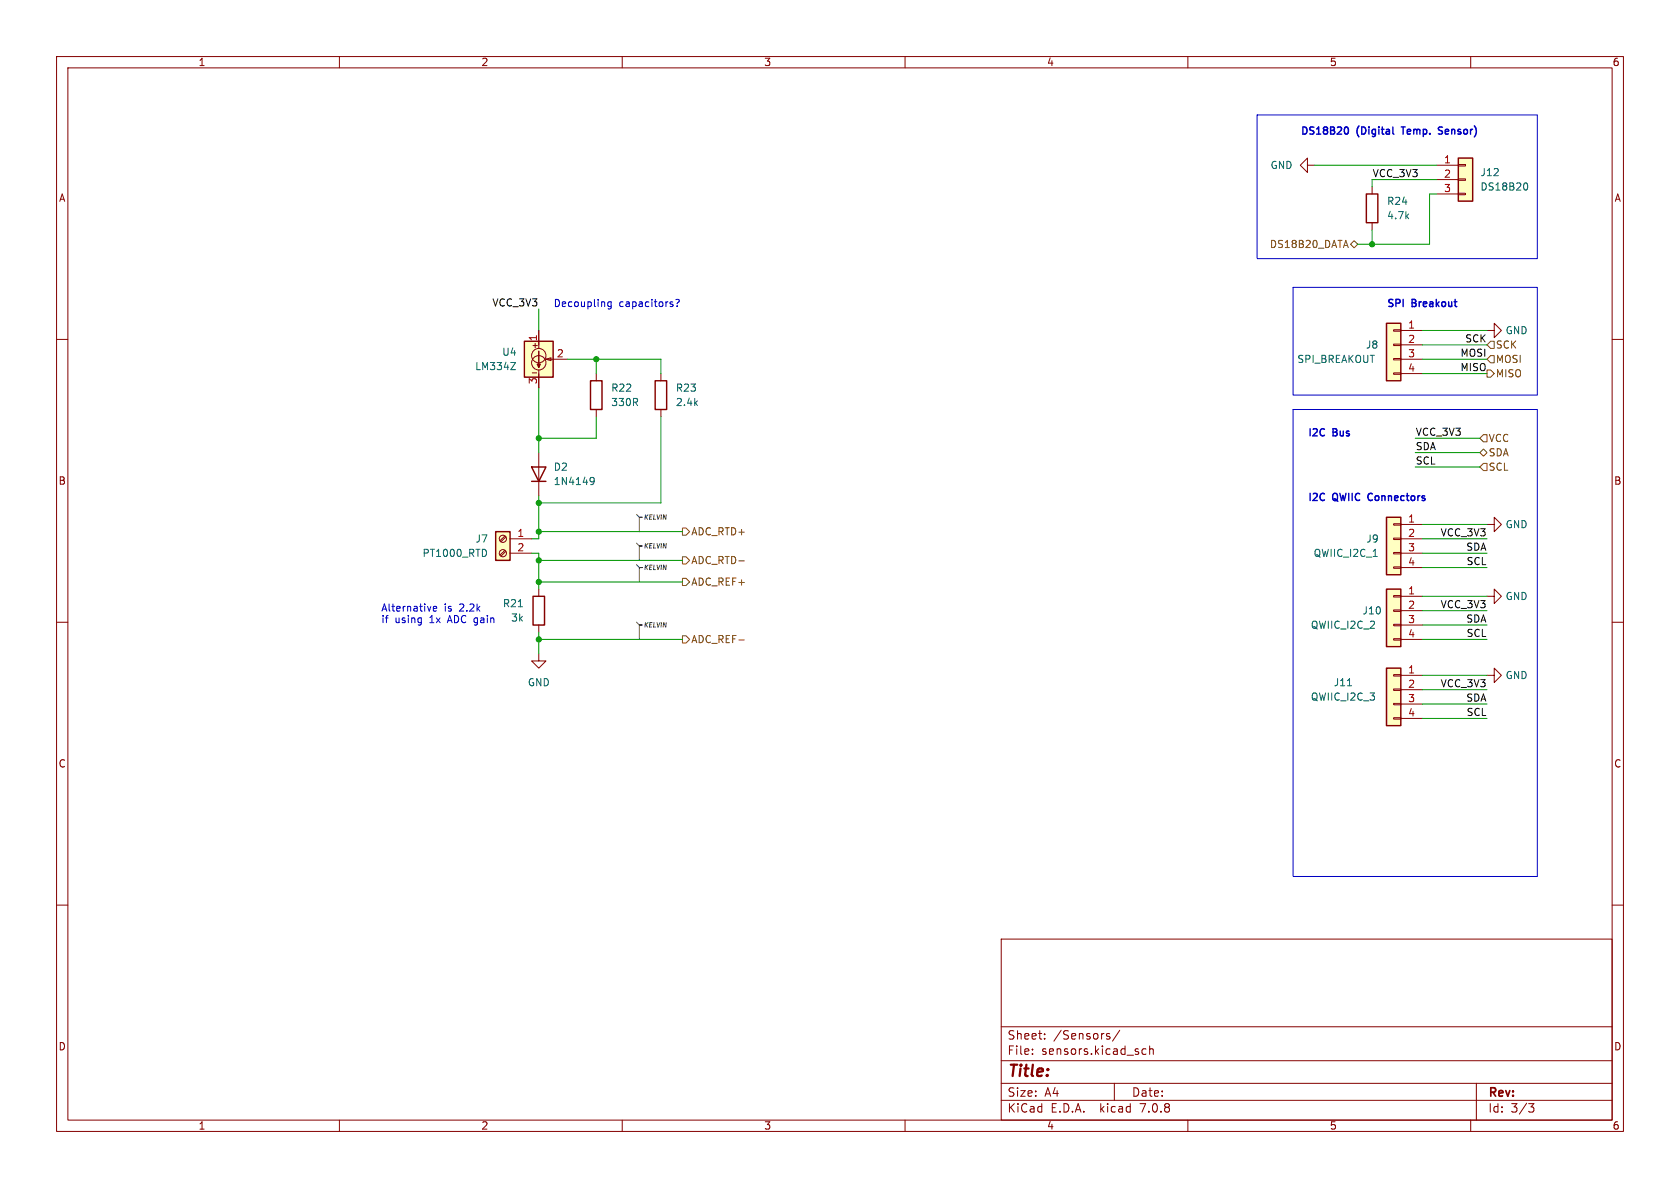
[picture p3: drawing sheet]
<svg xmlns="http://www.w3.org/2000/svg" width="297mm" height="210mm" viewBox="0 0 297 210" stroke-linecap="round" stroke-linejoin="round" font-family="sans-serif">
<g fill="none" stroke="#840000" stroke-width=".18">
<path d="M10 10h277v190h-277zM12 12h273v186h-273zM60 10v2M110 10v2M160 10v2M210 10v2M260 10v2M231.1 29.2v-1.3l-1.2 1.3 1.2 1.3v-1.3h1.3M242.6 33v1.3M242.6 39.4v1.2M254 29.2h3.8M254 31.8h3.8"/>
<path d="M254 34.3h3.8M257.8 34.2h1.3v.2h-1.3zM257.8 31.6h1.3v.3h-1.3zM257.8 29.1h1.3v.2h-1.3zM10 60h2M95.2 58.4v3.2M246.4 58.3h1.2v.2h-1.2zM247.6 58.4h3.9M262.9 58.4h1.3v1.3l1.2-1.3-1.2-1.2v1.2M285 60h2M94.1 65.9h.8M94.2 61.1h.8"/>
<path d="M94.6 60.7v.8M95.2 65.4v3.2M96.5 63.5l.9-.3v.6zM96.5 63.5h3.8M105.4 66v1.3M105.4 72.4v1.3M116.8 66v1.3M116.8 72.4v1.3M246.4 65.9h1.2v.3h-1.2zM246.4 63.4h1.2v.2h-1.2zM246.4 60.8h1.2v.3h-1.2zM247.6 63.5h3.9"/>
<path d="M247.6 61h3.9M247.6 66h3.9M89.3 97.3l-.9 .8M89.3 94.7l-.9 .9M89.4 97.5l-.8 .8M89.4 94.9l-.8 .9M90.2 95.3h3.8M90.2 97.8h3.8M95.2 80v7.6M246.4 97.7h1.2v.2h-1.2zM246.4 95.1h1.2v.3h-1.2zM246.4 92.6h1.2v.2h-1.2z"/>
<path d="M247.6 92.7h3.9M247.6 95.3h3.9M247.6 97.8h3.9M262.9 92.7h1.3v1.3l1.2-1.3-1.2-1.3v1.3M10 110h2M95.2 115.6v1.2h1.3l-1.3 1.3-1.2-1.3h1.2M95.2 104.1v1.3M95.2 110.5v1.3M246.4 119.3h1.2v.2h-1.2zM246.4 112.9h1.2v.3h-1.2zM246.4 110.4h1.2v.2h-1.2zM246.4 107.8h1.2v.3h-1.2z"/>
<path d="M246.4 105.3h1.2v.2h-1.2zM246.4 100.2h1.2v.3h-1.2zM247.6 119.4h3.9M247.6 105.4h3.9M247.6 108h3.9M247.6 110.5h3.9M247.6 113h3.9M247.6 100.3h3.9M262.9 105.4h1.3v1.3l1.2-1.3-1.2-1.3v1.3M262.9 119.4h1.3v1.3l1.2-1.3-1.2-1.3v1.3M285 110h2M246.4 126.9h1.2v.2h-1.2z"/>
<path d="M246.4 124.3h1.2v.3h-1.2zM246.4 121.8h1.2v.2h-1.2zM247.6 121.9h3.9M247.6 124.5h3.9M247.6 127h3.9M10 160h2M285 160h2M177 166h108v32h-108zM60 198v2M110 198v2M160 198v2M177 194.5h108"/>
<path d="M177 191.5h108M177 187.5h108M177 181.5h108M182.5 186.3v.1M182.5 185.5v.1M184.7 183.6v.1M184.7 182.8v.1M195.8 183.2l.4 .1v.2l-.2 .2h-.3M195.8 182.7l.4 .1M197 191.5v3M198 182.1l-1.3 2M202.6 185.5l-.4-.1-.3 .3v.4l.1 .2h.6"/>
<path d="M203.2 185.5l.3-.1 .3 .1 .1 .9M203.2 184.9v1.5M210 198v2M260 198v2M261 191.5v6.5M270.2 195.1h1l-.5 .6 .4 .1 .1 .5-.3 .3h-.4"/>
<circle cx="95.2" cy="62.9" r="1.27"/>
<circle cx="95.2" cy="64.1" r="1.27"/>
<circle cx="88.9" cy="97.8" r=".63"/>
<circle cx="88.9" cy="95.2" r=".63"/>
</g>
<g fill="#ffffc2" stroke="#ffffc2" stroke-width=".18">
<path d="M245.1 118.1h2.5v10.2h-2.5z"/>
<path d="M245.1 104.1h2.5v10.2h-2.5z"/>
<path d="M245.1 91.4h2.5v10.2h-2.5z"/>
<path d="M257.8 27.9h2.5v7.7h-2.5z"/>
<path d="M92.7 60.3h5.1v6.4h-5.1z"/>
<path d="M87.6 94h2.6v5.1h-2.6z"/>
<path d="M245.1 57.2h2.5v10.1h-2.5z"/>
</g>
<g fill="none" stroke="#840000" stroke-width=".25">
<path d="M241.6 34.3h2v5.1h-2zM257.8 27.9h2.5v7.7h-2.5zM245.1 57.2h2.5v10.1h-2.5zM92.7 60.3h5.1v6.4h-5.1zM95 64.4h.5l-.3 .5zM95.2 62.1v2.8M104.4 67.3h2v5.1h-2zM115.8 67.3h2.1v5.1h-2.1zM87.6 94h2.6v5.1h-2.6zM94 82.6h2.5l-1.3 2.5zM94 85.1h2.5M245.1 91.4h2.5v10.2h-2.5z"/>
<path d="M94.2 105.4h2.1v5.1h-2.1zM245.1 118.1h2.5v10.2h-2.5zM245.1 104.1h2.5v10.2h-2.5z"/>
</g>
<path d="M269.7 32.3a.68 .68 0 0 1 .4 .7 .68 .68 0 0 1-.4 .6M90.3 64.1h.8l-.8 1.2h.8M85.9 97.3l.1 .3-.1 .6M104.4 84.5l.4-.1 .2 .1a.84 .84 0 0 1-.3 1.2h-.3M105 84.9l-.2 .3-.4-.1M242.8 98.4h.7M91.6 107.3h.8M238.2 121.2h.7" fill="none" stroke="#006464" stroke-width=".18"/>
<path d="M112.5 90.9l.5 .5h.5h-.5v2.6M112.5 96l.5 .5h.5h-.5v2.6M112.5 99.8l.5 .5h.5h-.5v2.6M112.5 110l.5 .5h.5h-.5v2.5" fill="none" stroke="#484848" stroke-width=".18"/>
<g fill="none" stroke="#725600" stroke-width=".18">
<path d="M237.9 42.5l.4 1.3M238.8 43.2l.6-.7 .6 .7-.6 .6zM262.3 76.8h.6v1.3h-.6l-.7-.6zM262.9 65.4h.6l.7 .6-.7 .7h-.6zM263.5 62.9h.7v1.2h-.7l-.6-.6zM263.5 60.3h.7v1.3h-.7l-.6-.6zM120.6 93.3h.7l.6 .7-.6 .6h-.7zM120.6 98.4h.7l.6 .7-.6 .6h-.7zM261.6 80l.7-.6 .6 .6-.6 .6zM262.3 81.9h.6v1.3h-.6l-.7-.6zM120.6 112.4h.7l.6 .6-.6 .7h-.7zM120.6 102.2h.7l.6 .7-.6 .6h-.7z"/>
<path d="M130.6 113.1h1"/>
</g>
<path d="M238.1 22.4a.79 .79 0 0 1 0 1.3M246.3 23.7h.1M247.7 22.4h.7M254.3 23.7h.6M255 22.5l-.5-.1-.2 .3 .1 .3 .5 .2M242 87.4l-.2 .4 .2 .5" fill="none" stroke="#0000c2" stroke-width=".25"/>
<path d="M222.2 20.3h49.6v25.4h-49.6zM108.1 53.3v1.1l-.3 .2h-.3M108.1 53.4l-.4-.1-.3 .3 .2 .5h.5M118.9 53.8v.3M119.5 53l.4-.1 .2 .2-.4 .6M119.7 54.1v.1M228.6 50.8h43.2v19.1h-43.2zM228.6 72.4h43.2v82.5h-43.2zM76.6 107.6l.6-.1-.1-.3h-.3l-.2 .2 .1 .6h.4" fill="none" stroke="#0000c2" stroke-width=".18"/>
<g fill="none" stroke="#009600" stroke-width=".18">
<path d="M232.4 29.2h21.6M254 34.3h-1.3v8.9h-12.7M254 31.8h-11.4v1.2M95.2 54.6v3.8M242.6 40.6v2.6M251.5 58.4h11.4M95.2 68.6v11.4M100.3 63.5h16.5v2.5M105.4 73.7v3.8h-10.2M105.4 63.5v2.5M116.8 73.7v15.2h-21.6M250.2 77.5h11.4"/>
<path d="M251.5 61h11.4M251.5 63.5h11.4M251.5 66h11.4M94 97.8h1.2v6.3M95.2 87.6v7.7h-1.2M95.2 99.1h25.4M95.2 94h25.4M250.2 82.6h11.4M250.2 80h11.4M251.5 95.3h11.4M251.5 97.8h11.4M251.5 92.7h11.4"/>
<path d="M95.2 111.8v3.8M95.2 102.9h25.4M95.2 113h25.4M251.5 113h11.4M251.5 119.4h11.4M251.5 110.5h11.4M251.5 108h11.4M251.5 100.3h11.4M251.5 105.4h11.4M251.5 121.9h11.4M251.5 124.5h11.4M251.5 127h11.4"/>
</g>
<g fill="#009600" stroke="#009600" stroke-width=".18">
<circle cx="242.6" cy="43.2" r=".46"/>
<circle cx="95.2" cy="113" r=".46"/>
<circle cx="105.4" cy="63.5" r=".46"/>
<circle cx="95.2" cy="77.5" r=".46"/>
<circle cx="95.2" cy="88.9" r=".46"/>
<circle cx="95.2" cy="94" r=".46"/>
<circle cx="95.2" cy="99.1" r=".46"/>
<circle cx="95.2" cy="102.9" r=".46"/>
</g>
<text font-size="2.8" fill="#840000" x="178" y="190.9">Title:</text>
<g font-size="2.1" fill="#840000">
<text x="178" y="184">Sheet:</text>
<text x="186.2" y="184">/Sensors/</text>
<text x="178" y="186.7">File:</text>
<text x="184.1" y="186.7">sensors.kicad_sch</text>
<text x="178" y="196.9">KiCad</text>
<text x="178" y="194.1">Size:</text>
<text x="184.7" y="194.1">A4</text>
<text x="185.7" y="196.9">E.D.A.</text>
<text x="194.6" y="196.9">kicad</text>
<text x="200" y="194.1">Date:</text>
<text x="201.8" y="196.9">7.0.8</text>
<text x="263" y="194.3">Rev:</text>
<text x="263" y="196.9">Id:</text>
<text x="267.1" y="196.9">3/3</text>
</g>
<g font-size="1.8" fill="#840000">
<text x="35" y="11.9">1</text>
<text x="85" y="11.9">2</text>
<text x="135" y="11.9">3</text>
<text x="185" y="11.9">4</text>
<text x="235" y="11.9">5</text>
<text x="285" y="11.9">6</text>
<text x="10.3" y="35.9">A</text>
<text x="285.3" y="35.9">A</text>
<text x="10.3" y="85.9">B</text>
<text x="285.3" y="85.9">B</text>
<text x="10.3" y="135.9">C</text>
<text x="285.3" y="135.9">C</text>
<text x="10.3" y="185.9">D</text>
<text x="285.3" y="185.9">D</text>
<text x="35" y="199.9">1</text>
<text x="85" y="199.9">2</text>
<text x="135" y="199.9">3</text>
<text x="185" y="199.9">4</text>
<text x="235" y="199.9">5</text>
<text x="285" y="199.9">6</text>
</g>
<g font-size="1.8" fill="#0000c2">
<text x="229.9" y="23.9">DS18B20</text>
<text x="239.9" y="23.9">(Digital</text>
<text x="248.4" y="23.9">Temp.</text>
<text x="255.4" y="23.9">Sensor)</text>
<text x="97.8" y="54.4">Decoupling</text>
<text x="109.4" y="54.4">capacitors?</text>
<text x="245.1" y="54.4">SPI</text>
<text x="249.7" y="54.4">Breakout</text>
<text x="231.1" y="77.2">I2C</text>
<text x="235.7" y="77.2">Bus</text>
<text x="231.1" y="88.7">I2C</text>
<text x="235.7" y="88.7">QWIIC</text>
<text x="242.4" y="88.7">Connectors</text>
<text x="67.3" y="108.2">Alternative</text>
<text x="67.3" y="110.2">if</text>
<text x="69.8" y="110.2">using</text>
<text x="76.1" y="110.2">1x</text>
<text x="78.5" y="108.2">is</text>
<text x="79.5" y="110.2">ADC gain</text>
<text x="81.3" y="108.2">2.2k</text>
</g>
<g font-size="1.8" fill="#a90000">
<text x="255.2" y="29">1</text>
<text x="255.2" y="31.5">2</text>
<text x="255.2" y="34">3</text>
<text x="248.8" y="58.2">1</text>
<text x="95" y="60.4" transform="rotate(-90 95 60.4)">1</text>
<text x="98.4" y="63.2">2</text>
<text x="248.8" y="60.7">2</text>
<text x="248.8" y="63.2">3</text>
<text x="248.8" y="65.8">4</text>
<text x="95" y="68" transform="rotate(-90 95 68)">3</text>
<text x="91.4" y="95">1</text>
<text x="248.8" y="92.5">1</text>
<text x="248.8" y="95">2</text>
<text x="91.4" y="97.5">2</text>
<text x="248.8" y="97.5">3</text>
<text x="248.8" y="100.1">4</text>
<text x="248.8" y="105.2">1</text>
<text x="248.8" y="107.7">2</text>
<text x="248.8" y="110.2">3</text>
<text x="248.8" y="112.8">4</text>
<text x="248.8" y="119.1">1</text>
<text x="248.8" y="121.7">2</text>
<text x="248.8" y="124.2">3</text>
<text x="248.8" y="126.7">4</text>
</g>
<g font-size="1.8" fill="#006464">
<text x="224.5" y="30.1">GND</text>
<text x="261.6" y="31.3">J12</text>
<text x="261.6" y="33.9">DS18B20</text>
<text x="245.1" y="39">4.7k</text>
<text x="245.1" y="36.4">R24</text>
<text x="266.1" y="59.3">GND</text>
<text x="83.9" y="65.6">LM334Z</text>
<text x="88.7" y="63.1">U4</text>
<text x="229.3" y="64.4">SPI_BREAKOUT</text>
<text x="241.4" y="61.8">J8</text>
<text x="108" y="72">330R</text>
<text x="108" y="69.4">R22</text>
<text x="119.4" y="72">2.4k</text>
<text x="119.4" y="69.4">R23</text>
<text x="97.8" y="83.4">D2</text>
<text x="97.8" y="86">1N4149</text>
<text x="266.1" y="93.6">GND</text>
<text x="74.6" y="98.7">PT1000_RTD</text>
<text x="84" y="96.1">J7</text>
<text x="232.1" y="98.7">QWIIC_I2C_1</text>
<text x="241.5" y="96.1">J9</text>
<text x="88.8" y="107.5">R21</text>
<text x="266.1" y="106.3">GND</text>
<text x="90.3" y="110.1">3k</text>
<text x="231.6" y="111.4">QWIIC_I2C_2</text>
<text x="240.8" y="108.8">J10</text>
<text x="93.2" y="121.5">GND</text>
<text x="231.6" y="124.1">QWIIC_I2C_3</text>
<text x="235.7" y="121.5">J11</text>
<text x="266.1" y="120.2">GND</text>
</g>
<g font-size="1.8" fill="#0f0f0f">
<text x="242.6" y="31.4">VCC_3V3</text>
<text x="86.9" y="54.3">VCC_3V3</text>
<text x="258.1" y="63.2">MOSI</text>
<text x="258.1" y="65.7">MISO</text>
<text x="258.9" y="60.6">SCK</text>
<text x="250.2" y="77.1">VCC_3V3</text>
<text x="250.2" y="82.2">SCL</text>
<text x="250.2" y="79.7">SDA</text>
<text x="254.6" y="94.9">VCC_3V3</text>
<text x="259.1" y="97.4">SDA</text>
<text x="259.2" y="100">SCL</text>
<text x="254.6" y="107.6">VCC_3V3</text>
<text x="259.1" y="110.1">SDA</text>
<text x="259.2" y="112.7">SCL</text>
<text x="254.6" y="121.6">VCC_3V3</text>
<text x="259.1" y="124.1">SDA</text>
<text x="259.2" y="126.7">SCL</text>
</g>
<g font-size="1.8" fill="#725600">
<text x="224.4" y="44">DS18B20_DATA</text>
<text x="264.4" y="64.4">MOSI</text>
<text x="264.4" y="61.8">SCK</text>
<text x="264.4" y="66.9">MISO</text>
<text x="263.1" y="83.4">SCL</text>
<text x="263.1" y="80.9">SDA</text>
<text x="263.1" y="78.3">VCC</text>
<text x="122.1" y="94.8">ADC_RTD+</text>
<text x="122.1" y="99.9">ADC_RTD-</text>
<text x="122.1" y="103.7">ADC_REF+</text>
<text x="122.1" y="113.9">ADC_REF-</text>
</g>
<g font-size="1.1" fill="#484848">
<text x="113.7" y="92.1">KELVIN</text>
<text x="113.7" y="97.1">KELVIN</text>
<text x="113.7" y="101">KELVIN</text>
<text x="113.7" y="111.1">KELVIN</text>
</g>
</svg>
